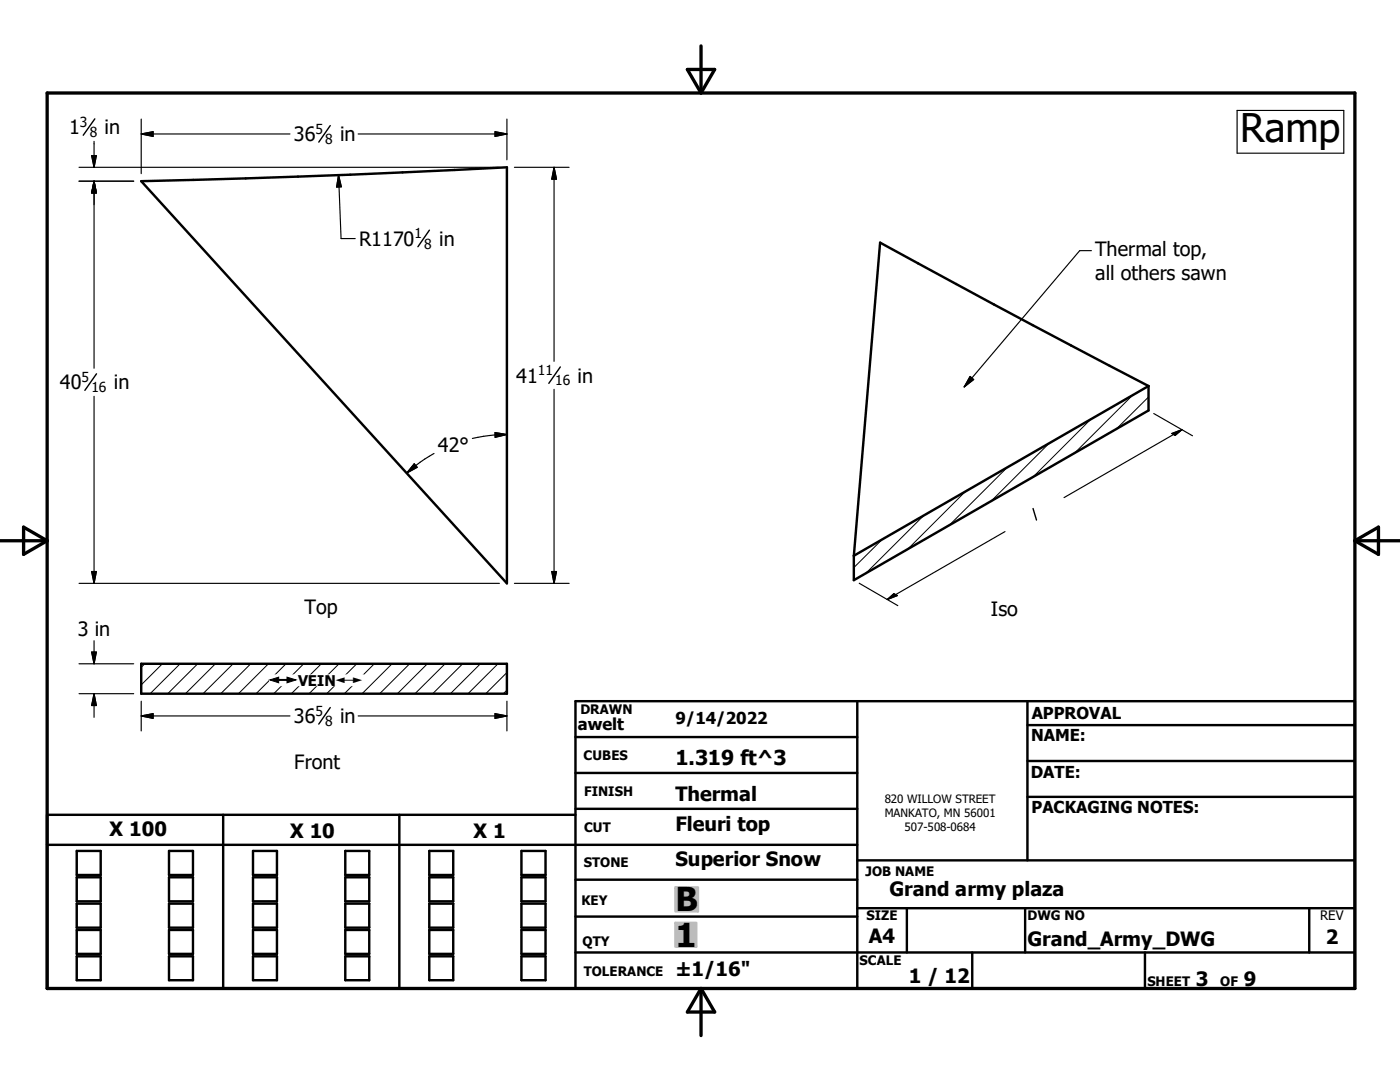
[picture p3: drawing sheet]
<svg xmlns="http://www.w3.org/2000/svg" width="279mm" height="216mm" viewBox="0 0 279 216" stroke-linecap="round" stroke-linejoin="round" font-family="sans-serif">
<g fill="none" stroke="#000" stroke-width=".48">
<path d="M28.2 36.2l20.8-.6a2200.6 2200.6 0 0 0 52.2-2.2v83zM229.2 77v4.9l-58.8 33.9v-4.9M229.2 77l-58.8 33.9M229.2 77l-30.8-16.2-22.8-12.4-5.2 62.5M28.2 132.5h73v5.9h-73zM171.1 139.9v57.3M205 139.9v31.8M114.8 147.1h56.3M114.8 154.2h56.3M205 159h65.4M205 144.7h65.4M205 151.8h65.4"/>
<path d="M9.4 168.6h161.7M15.3 169.8h4.8v4.8h-4.8zM15.3 175.1h4.8v4.8h-4.8zM33.7 169.8h4.8v4.8h-4.8zM33.7 175.1h4.8v4.8h-4.8zM44.5 162.6v34.6M50.5 169.8h4.8v4.8h-4.8zM50.5 175.1h4.8v4.8h-4.8zM68.9 169.8h4.8v4.8h-4.8zM68.9 175.1h4.8v4.8h-4.8zM79.7 162.6v34.6M85.7 169.8h4.8v4.8h-4.8z"/>
<path d="M85.7 175.1h4.8v4.8h-4.8zM104.1 169.8h4.8v4.8h-4.8zM104.1 175.1h4.8v4.8h-4.8zM114.8 162.6h-105.4v34.6h261v-57.3h-155.6v57.3M114.8 175.5h56.3M114.8 161.4h56.3M171.1 171.7h99.3M15.3 180.3h4.8v4.8h-4.8zM15.3 185.6h4.8v4.7h-4.8zM15.3 190.8h4.8v4.8h-4.8zM33.7 185.6h4.8v4.7h-4.8zM33.7 190.8h4.8v4.8h-4.8z"/>
<path d="M33.7 180.3h4.8v4.8h-4.8zM50.5 185.6h4.8v4.7h-4.8zM50.5 190.8h4.8v4.8h-4.8zM50.5 180.3h4.8v4.8h-4.8zM68.9 185.6h4.8v4.7h-4.8zM68.9 190.8h4.8v4.8h-4.8zM68.9 180.3h4.8v4.8h-4.8zM85.7 185.6h4.8v4.7h-4.8zM85.7 190.8h4.8v4.8h-4.8zM85.7 180.3h4.8v4.8h-4.8zM104.1 185.6h4.8v4.7h-4.8zM104.1 190.8h4.8v4.8h-4.8z"/>
<path d="M104.1 180.3h4.8v4.8h-4.8zM114.8 182.9h56.3M114.8 190.1h155.6M171.1 181.2h99.3M181 181.2v8.9M194 190.1v7.1M204.6 181.2v8.9M228.5 190.1v7.1M261.3 181.2v8.9"/>
</g>
<g fill="none" stroke="#000" stroke-width=".2">
<path d="M226.1 78.8l-11.6 11.6M229.2 79.2l-6.4 6.4M192.7 98l-11.6 11.6M201 93.2l-11.5 11.6M209.4 88.5l-11.6 11.5M217.7 83.6l-11.5 11.6M176 107.7l-5.6 5.6M184.3 102.9l-11.5 11.5M28.9 132.5l-.7 .7M32.4 132.5l-4.2 4.2M35.9 132.5l-5.9 5.9M39.5 132.5l-6 5.9"/>
<path d="M43 132.5l-6 5.9M46.5 132.5l-6 5.9M50 132.5l-5.9 5.9M53.6 132.5l-6 5.9M57.1 132.5l-6 5.9M60.6 132.5l-6 5.9M64.1 132.5l-5.9 5.9M67.7 132.5l-6 5.9M71.2 132.5l-6 5.9M74.7 132.5l-6 5.9M78.2 132.5l-5.9 5.9M81.8 132.5l-6 5.9"/>
<path d="M85.3 132.5l-6 5.9M88.8 132.5l-6 5.9M92.3 132.5l-5.9 5.9M95.9 132.5l-6 5.9M99.4 132.5l-6 5.9M101.2 137.7l-.7 .7M101.2 134.2l-4.3 4.2"/>
</g>
<path d="M9.4 18.6h261v178.6h-261zM137.2 13.9h5.4l-2.7 4.7zM139.9 9.2v9.4M0 107.9h9.4M4.7 105.2l4.7 2.7-4.7 2.7zM270.4 107.9h9M270.4 107.9l4.7-2.7v5.4zM139.9 197.2v9.4M139.9 197.2l2.7 4.7h-5.4z" fill="none" stroke="#000" stroke-width=".66"/>
<g fill="#c0c0c0" stroke="#c0c0c0" stroke-width=".48">
<path d="M134.8 184.1h4.2v4.8z"/>
<path d="M134.8 184.1l4.2 4.8h-4.2z"/>
<path d="M134.8 177.1h4.5v4.8z"/>
<path d="M134.8 177.1l4.5 4.8h-4.5z"/>
</g>
<path d="M18.9 23.7l-2.3 3.3M65.9 25.1l-2.3 3.3M85.7 45.9l-2.3 3.3M19.3 74.6l-2.4 3.3M111.8 73.2l-2.3 3.3M206.2 101.5l.7 2.3M65.9 141.2l-2.3 3.3" fill="none" stroke="#000" stroke-width=".28"/>
<g fill="none" stroke="#000" stroke-width=".23">
<path d="M15.8 33.4h83.9M15.8 36.2h10.9M18.3 31h.9l-.4 2.4zM18.8 28.2v5.2M18.8 36.2v37.3M18.8 36.2l.4 2.3h-.9zM28.2 26.7h29.7M28.2 26.7l2.3-.4v.9zM28.2 23.8v10.9M67.6 34.9l.5 12.7h2.8M67.6 34.9l.5 2.4h-.9zM71.5 26.7h29.7"/>
<path d="M98.8 26.3l2.4 .4-2.4 .5zM101.2 23.8v8.1M102.7 33.4h10.9M110.6 33.4v38.7M110.6 33.4l.5 2.3h-1zM246.9 22h21.3v8.6h-21.3zM217.8 50h-2.3l-23.1 27.2M18.8 79.1v37.3M110.6 77.7v38.7M193.6 75.1l.7 .6-1.9 1.5zM82.7 92.5l.6 .7-2.1 1.2zM86.6 90.5l-2.8 1.7-2.6 2.2"/>
<path d="M98.8 86.3l2.4 .4-2.4 .6zM101.2 86.7l-3.5 .2-3.4 .6M230.3 82.5l7.7 4.5M233.9 86.5l2-.8-1.4 1.2zM235.9 85.7l-23.6 13.6M15.8 116.4h83.9M18.3 114h.9l-.4 2.4zM102.7 116.4h10.9M110.1 114h1l-.5 2.4zM171.5 116.4l7.7 4.4M177.1 119.6l1.3-1.1 .7 .3zM200.6 106.1l-23.5 13.5"/>
<path d="M15.8 138.4h10.9M15.8 132.5h10.9M18.3 130.1h.9l-.4 2.4zM18.8 127.9v4.6M18.8 138.4v4.7M18.8 138.4l.4 2.4h-.9zM28.2 139.9v6M101.2 139.9v6M28.2 142.9l2.3-.5v.9zM28.2 142.9h29.7M71.5 142.9h29.7M98.8 142.4l2.4 .5-2.4 .4z"/>
</g>
<g fill="#000" stroke="#000" stroke-width=".23">
<path d="M18.3 31h.9l-.4 2.4zM18.8 36.2l.4 2.3h-.9zM28.2 26.7l2.3-.4v.9zM67.6 34.9l.5 2.4h-.9zM98.8 26.3l2.4 .4-2.4 .5zM110.6 33.4l.5 2.3h-1zM193.6 75.1l.7 .6-1.9 1.5zM82.7 92.5l.6 .7-2.1 1.2zM98.8 86.3l2.4 .4-2.4 .6zM233.9 86.5l2-.8-1.4 1.2zM18.3 114h.9l-.4 2.4zM110.1 114h1l-.5 2.4z"/>
<path d="M177.1 119.6l1.3-1.1 .7 .3zM18.3 130.1h.9l-.4 2.4zM18.8 138.4l.4 2.4h-.9zM28.2 142.9l2.3-.5v.9zM98.8 142.4l2.4 .5-2.4 .4z"/>
</g>
<g fill="#fff" stroke="#fff" stroke-width=".23">
<path d="M53.8 134.7h18.8v2.1z"/>
<path d="M53.8 134.7l18.8 2.1h-18.8z"/>
</g>
<text font-size="7.9" x="247.5" y="28.4">Ramp</text>
<g font-size="6.6">
<text x="134.8" y="181.8">B</text>
<text x="134.8" y="188.9">1</text>
</g>
<text font-size="4.1" x="134.8" y="152.7">1.319 ft^3</text>
<g font-size="3.9">
<text x="13.8" y="26.8">1</text>
<text x="20.9" y="26.8">in</text>
<text x="58.6" y="28.2">36</text>
<text x="67.9" y="28.2">in</text>
<text x="71.7" y="49">R1170</text>
<text x="87.6" y="49">in</text>
<text x="218.6" y="51.1">Thermal top,</text>
<text x="218.6" y="55.8">all others sawn</text>
<text x="11.9" y="77.7">40</text>
<text x="22.7" y="77.7">in</text>
<text x="103" y="76.3">41</text>
<text x="115.3" y="76.3">in</text>
<text x="87.4" y="90.2">42°</text>
<text x="60.8" y="122.5">Top</text>
<text x="197.7" y="123">Iso</text>
<text x="15.5" y="127">3 in</text>
<text x="58.6" y="144.3">36</text>
<text x="67.9" y="144.3">in</text>
<text x="58.7" y="153.5">Front</text>
<text x="134.8" y="159.8">Thermal</text>
<text x="21.9" y="166.8">X 100</text>
<text x="57.9" y="167.1">X 10</text>
<text x="94.5" y="167.2">X 1</text>
<text x="134.8" y="165.9">Fleuri top</text>
<text x="134.8" y="172.8">Superior Snow</text>
<text x="177.5" y="178.8">Grand army plaza</text>
<text x="173.4" y="188.3">A4</text>
<text x="205.1" y="188.8">Grand_Army_DWG</text>
<text x="264.6" y="188.3">2</text>
<text x="134.8" y="194.8">±1/16&quot;</text>
<text x="181.4" y="196.1">1 / 12</text>
<text x="238.7" y="196.7">3</text>
<text x="248.2" y="196.7">9</text>
</g>
<g font-size="3.3">
<text x="205.9" y="143.6">APPROVAL</text>
<text x="115.3" y="145.6">awelt</text>
<text x="134.8" y="144.5">9/14/2022</text>
<text x="205.8" y="147.9">NAME:</text>
<text x="205.7" y="155.1">DATE:</text>
<text x="205.9" y="162.1">PACKAGING NOTES:</text>
</g>
<text font-size="2.9" x="59.5" y="136.8">VEIN</text>
<g font-size="2.8">
<text x="16" y="25.4">3</text>
<text x="17.9" y="27.4">8</text>
<text x="62.9" y="26.7">5</text>
<text x="64.9" y="28.8">8</text>
<text x="82.7" y="47.6">1</text>
<text x="84.7" y="49.6">8</text>
<text x="16.3" y="76.2">5</text>
<text x="107.4" y="74.9">11</text>
<text x="110.8" y="76.9">16</text>
<text x="18.2" y="78.3">16</text>
<text x="62.9" y="142.8">5</text>
<text x="64.9" y="144.9">8</text>
</g>
<g font-size="2.6">
<text x="115.8" y="142.4">DRAWN</text>
<text x="116.5" y="151.6">CUBES</text>
<text x="116.6" y="158.8">FINISH</text>
<text x="116.6" y="166.1">CUT</text>
<text x="116.5" y="173">STONE</text>
<text x="172.8" y="174.7">JOB NAME</text>
<text x="116" y="180.7">KEY</text>
<text x="172.9" y="183.6">SIZE</text>
<text x="205.1" y="183.6">DWG NO</text>
<text x="263.5" y="183.6">REV</text>
<text x="116.2" y="188.8">QTY</text>
<text x="116.5" y="194.7">TOLERANCE</text>
<text x="171.5" y="192.5">SCALE</text>
<text x="229" y="196.7">SHEET</text>
<text x="243.5" y="196.7">OF</text>
</g>
<g font-size="2.3">
<text x="53.8" y="136.8">#</text>
<text x="67" y="136.8">#</text>
<text x="176.6" y="160.3">820 WILLOW STREET</text>
<text x="176.6" y="163">MANKATO, MN 56001</text>
<text x="180.5" y="165.8">507-508-0684</text>
</g>
</svg>
